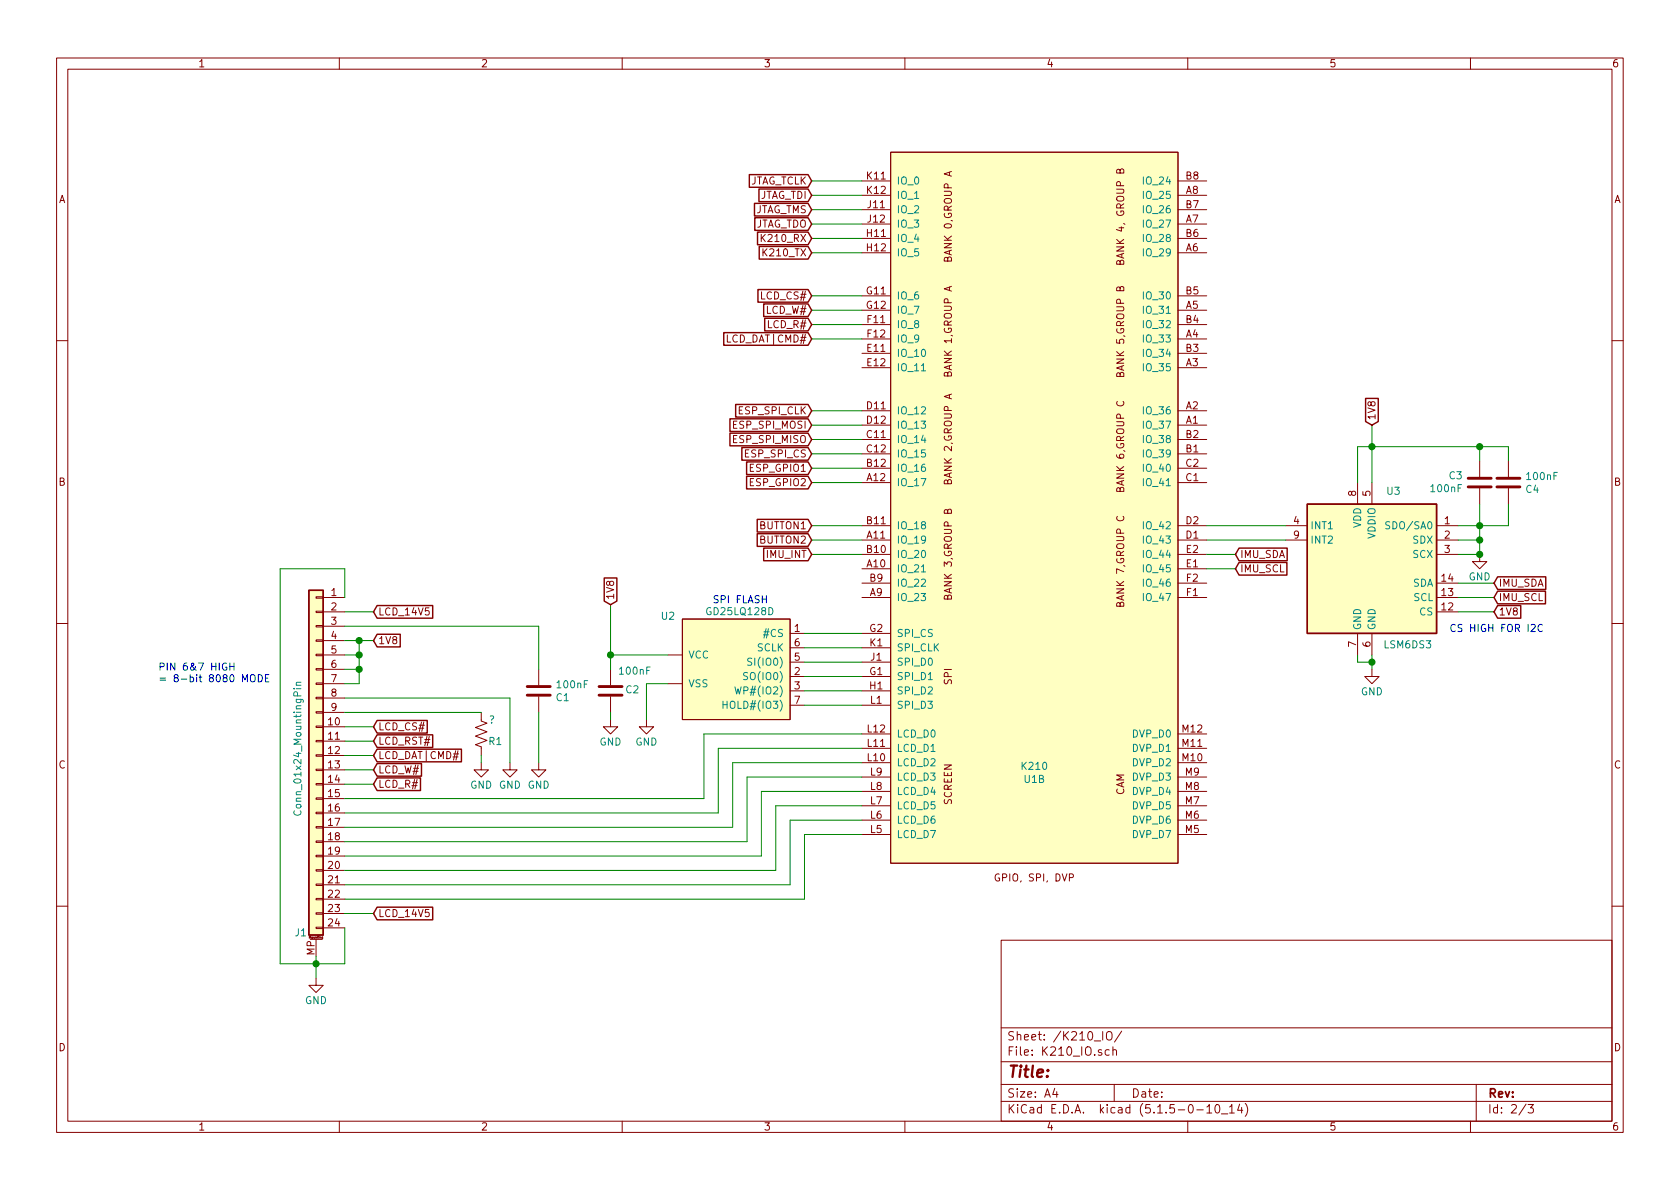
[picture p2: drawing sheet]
EESchema Schematic File Version 4
EELAYER 30 0
EELAYER END
$Descr A4 11693 8268
encoding utf-8
Sheet 2 3
Title ""
Date ""
Rev ""
Comp ""
Comment1 ""
Comment2 ""
Comment3 ""
Comment4 ""
$EndDescr
Connection ~ 4250 4550
Connection ~ 9550 3100
Connection ~ 9550 4600
Connection ~ 10300 3850
Connection ~ 10300 3750
Connection ~ 10300 3100
Connection ~ 10300 3650
Connection ~ 2200 6700
Connection ~ 2500 4450
Connection ~ 2500 4550
Connection ~ 2500 4650
Wire Wire Line
	1950 3950 1950 6700
Wire Wire Line
	1950 6700 2200 6700
Wire Wire Line
	2200 6650 2200 6700
Wire Wire Line
	2200 6700 2200 6800
Wire Wire Line
	2200 6700 2400 6700
Wire Wire Line
	2400 3950 1950 3950
Wire Wire Line
	2400 4150 2400 3950
Wire Wire Line
	2400 4250 2600 4250
Wire Wire Line
	2400 4350 3750 4350
Wire Wire Line
	2400 4450 2500 4450
Wire Wire Line
	2400 4550 2500 4550
Wire Wire Line
	2400 4650 2500 4650
Wire Wire Line
	2400 4750 2500 4750
Wire Wire Line
	2400 4850 3550 4850
Wire Wire Line
	2400 4950 3350 4950
Wire Wire Line
	2400 5050 2600 5050
Wire Wire Line
	2400 5150 2600 5150
Wire Wire Line
	2400 5250 2600 5250
Wire Wire Line
	2400 5350 2600 5350
Wire Wire Line
	2400 5450 2600 5450
Wire Wire Line
	2400 5550 4900 5550
Wire Wire Line
	2400 5750 5100 5750
Wire Wire Line
	2400 5850 5200 5850
Wire Wire Line
	2400 5950 5300 5950
Wire Wire Line
	2400 6150 5500 6150
Wire Wire Line
	2400 6350 2600 6350
Wire Wire Line
	2400 6700 2400 6450
Wire Wire Line
	2500 4450 2500 4550
Wire Wire Line
	2500 4450 2600 4450
Wire Wire Line
	2500 4650 2500 4550
Wire Wire Line
	2500 4750 2500 4650
Wire Wire Line
	3350 5250 3350 5300
Wire Wire Line
	3550 4850 3550 5300
Wire Wire Line
	3750 4350 3750 4650
Wire Wire Line
	3750 4950 3750 5300
Wire Wire Line
	4250 4200 4250 4550
Wire Wire Line
	4250 4550 4250 4650
Wire Wire Line
	4250 4550 4650 4550
Wire Wire Line
	4250 4950 4250 5000
Wire Wire Line
	4500 4750 4500 5000
Wire Wire Line
	4650 4750 4500 4750
Wire Wire Line
	4900 5100 6000 5100
Wire Wire Line
	4900 5550 4900 5100
Wire Wire Line
	5000 5200 5000 5650
Wire Wire Line
	5000 5200 6000 5200
Wire Wire Line
	5000 5650 2400 5650
Wire Wire Line
	5100 5300 6000 5300
Wire Wire Line
	5100 5750 5100 5300
Wire Wire Line
	5200 5400 6000 5400
Wire Wire Line
	5200 5850 5200 5400
Wire Wire Line
	5300 5500 6000 5500
Wire Wire Line
	5300 5950 5300 5500
Wire Wire Line
	5400 5600 5400 6050
Wire Wire Line
	5400 5600 6000 5600
Wire Wire Line
	5400 6050 2400 6050
Wire Wire Line
	5500 5700 6000 5700
Wire Wire Line
	5500 6150 5500 5700
Wire Wire Line
	5600 4400 6000 4400
Wire Wire Line
	5600 4500 6000 4500
Wire Wire Line
	5600 4600 6000 4600
Wire Wire Line
	5600 4700 6000 4700
Wire Wire Line
	5600 4800 6000 4800
Wire Wire Line
	5600 4900 6000 4900
Wire Wire Line
	5600 5800 5600 6250
Wire Wire Line
	5600 6250 2400 6250
Wire Wire Line
	5650 1250 6000 1250
Wire Wire Line
	5650 1350 6000 1350
Wire Wire Line
	5650 1450 6000 1450
Wire Wire Line
	5650 1550 6000 1550
Wire Wire Line
	5650 1650 6000 1650
Wire Wire Line
	5650 1750 6000 1750
Wire Wire Line
	5650 2050 6000 2050
Wire Wire Line
	5650 2150 6000 2150
Wire Wire Line
	5650 2250 6000 2250
Wire Wire Line
	5650 2350 6000 2350
Wire Wire Line
	5650 2850 6000 2850
Wire Wire Line
	5650 2950 6000 2950
Wire Wire Line
	5650 3050 6000 3050
Wire Wire Line
	5650 3150 6000 3150
Wire Wire Line
	5650 3250 6000 3250
Wire Wire Line
	5650 3350 6000 3350
Wire Wire Line
	5650 3650 6000 3650
Wire Wire Line
	5650 3750 6000 3750
Wire Wire Line
	5650 3850 6000 3850
Wire Wire Line
	6000 5800 5600 5800
Wire Wire Line
	8400 3650 8950 3650
Wire Wire Line
	8400 3750 8950 3750
Wire Wire Line
	8400 3850 8600 3850
Wire Wire Line
	8400 3950 8600 3950
Wire Wire Line
	9450 3100 9450 3350
Wire Wire Line
	9450 3100 9550 3100
Wire Wire Line
	9450 4550 9450 4600
Wire Wire Line
	9450 4600 9550 4600
Wire Wire Line
	9550 2950 9550 3100
Wire Wire Line
	9550 3100 9550 3350
Wire Wire Line
	9550 3100 10300 3100
Wire Wire Line
	9550 4550 9550 4600
Wire Wire Line
	9550 4600 9550 4650
Wire Wire Line
	10150 3650 10300 3650
Wire Wire Line
	10150 3750 10300 3750
Wire Wire Line
	10150 3850 10300 3850
Wire Wire Line
	10150 4050 10400 4050
Wire Wire Line
	10150 4150 10400 4150
Wire Wire Line
	10150 4250 10400 4250
Wire Wire Line
	10300 3100 10300 3200
Wire Wire Line
	10300 3100 10500 3100
Wire Wire Line
	10300 3500 10300 3650
Wire Wire Line
	10300 3650 10500 3650
Wire Wire Line
	10300 3750 10300 3650
Wire Wire Line
	10300 3750 10300 3850
Wire Wire Line
	10500 3200 10500 3100
Wire Wire Line
	10500 3500 10500 3650
Text Notes 1100 4750 0    50   ~ 0
PIN 6&7 HIGH\n= 8-bit 8080 MODE
Text Notes 5350 4200 2    50   ~ 0
SPI FLASH
Text Notes 10750 4400 2    50   ~ 0
CS HIGH FOR I2C
Text GLabel 2600 4250 2    50   Input ~ 0
LCD_14V5
Text GLabel 2600 4450 2    50   Input ~ 0
1V8
Text GLabel 2600 5050 2    50   Input ~ 0
LCD_CS#
Text GLabel 2600 5150 2    50   Input ~ 0
LCD_RST#
Text GLabel 2600 5250 2    50   Input ~ 0
LCD_DAT|CMD#
Text GLabel 2600 5350 2    50   Input ~ 0
LCD_W#
Text GLabel 2600 5450 2    50   Input ~ 0
LCD_R#
Text GLabel 2600 6350 2    50   Input ~ 0
LCD_14V5
Text GLabel 4250 4200 1    50   Input ~ 0
1V8
Text GLabel 5650 1250 0    50   Input ~ 0
JTAG_TCLK
Text GLabel 5650 1350 0    50   Input ~ 0
JTAG_TDI
Text GLabel 5650 1450 0    50   Input ~ 0
JTAG_TMS
Text GLabel 5650 1550 0    50   Input ~ 0
JTAG_TDO
Text GLabel 5650 1650 0    50   Input ~ 0
K210_RX
Text GLabel 5650 1750 0    50   Input ~ 0
K210_TX
Text GLabel 5650 2050 0    50   Input ~ 0
LCD_CS#
Text GLabel 5650 2150 0    50   Input ~ 0
LCD_W#
Text GLabel 5650 2250 0    50   Input ~ 0
LCD_R#
Text GLabel 5650 2350 0    50   Input ~ 0
LCD_DAT|CMD#
Text GLabel 5650 2850 0    50   Input ~ 0
ESP_SPI_CLK
Text GLabel 5650 2950 0    50   Input ~ 0
ESP_SPI_MOSI
Text GLabel 5650 3050 0    50   Input ~ 0
ESP_SPI_MISO
Text GLabel 5650 3150 0    50   Input ~ 0
ESP_SPI_CS
Text GLabel 5650 3250 0    50   Input ~ 0
ESP_GPIO1
Text GLabel 5650 3350 0    50   Input ~ 0
ESP_GPIO2
Text GLabel 5650 3650 0    50   Input ~ 0
BUTTON1
Text GLabel 5650 3750 0    50   Input ~ 0
BUTTON2
Text GLabel 5650 3850 0    50   Input ~ 0
IMU_INT
Text GLabel 8600 3850 2    50   Input ~ 0
IMU_SDA
Text GLabel 8600 3950 2    50   Input ~ 0
IMU_SCL
Text GLabel 9550 2950 1    50   Input ~ 0
1V8
Text GLabel 10400 4050 2    50   Input ~ 0
IMU_SDA
Text GLabel 10400 4150 2    50   Input ~ 0
IMU_SCL
Text GLabel 10400 4250 2    50   Input ~ 0
1V8
$Comp
L power:GND #PWR0101
U 1 1
P 2200 6800
F 0 "#PWR0101" H 2200 6550 50  0001 C CNN
F 1 "GND" H 2200 6646 50  0000 C CNN
F 2 "" H 2200 6800 50  0001 C CNN
F 3 "" H 2200 6800 50  0001 C CNN
	1    2200 6800
	1    0    0    -1  
$EndComp
$Comp
L power:GND #PWR0102
U 1 1
P 3350 5300
F 0 "#PWR0102" H 3350 5050 50  0001 C CNN
F 1 "GND" H 3350 5146 50  0000 C CNN
F 2 "" H 3350 5300 50  0001 C CNN
F 3 "" H 3350 5300 50  0001 C CNN
	1    3350 5300
	1    0    0    -1  
$EndComp
$Comp
L power:GND #PWR0103
U 1 1
P 3550 5300
F 0 "#PWR0103" H 3550 5050 50  0001 C CNN
F 1 "GND" H 3550 5146 50  0000 C CNN
F 2 "" H 3550 5300 50  0001 C CNN
F 3 "" H 3550 5300 50  0001 C CNN
	1    3550 5300
	1    0    0    -1  
$EndComp
$Comp
L power:GND #PWR0104
U 1 1
P 3750 5300
F 0 "#PWR0104" H 3750 5050 50  0001 C CNN
F 1 "GND" H 3750 5146 50  0000 C CNN
F 2 "" H 3750 5300 50  0001 C CNN
F 3 "" H 3750 5300 50  0001 C CNN
	1    3750 5300
	1    0    0    -1  
$EndComp
$Comp
L power:GND #PWR0105
U 1 1
P 4250 5000
F 0 "#PWR0105" H 4250 4750 50  0001 C CNN
F 1 "GND" H 4250 4846 50  0000 C CNN
F 2 "" H 4250 5000 50  0001 C CNN
F 3 "" H 4250 5000 50  0001 C CNN
	1    4250 5000
	1    0    0    -1  
$EndComp
$Comp
L power:GND #PWR0106
U 1 1
P 4500 5000
F 0 "#PWR0106" H 4500 4750 50  0001 C CNN
F 1 "GND" H 4500 4846 50  0000 C CNN
F 2 "" H 4500 5000 50  0001 C CNN
F 3 "" H 4500 5000 50  0001 C CNN
	1    4500 5000
	1    0    0    -1  
$EndComp
$Comp
L power:GND #PWR0107
U 1 1
P 9550 4650
F 0 "#PWR0107" H 9550 4400 50  0001 C CNN
F 1 "GND" H 9550 4496 50  0000 C CNN
F 2 "" H 9550 4650 50  0001 C CNN
F 3 "" H 9550 4650 50  0001 C CNN
	1    9550 4650
	1    0    0    -1  
$EndComp
$Comp
L power:GND #PWR0108
U 1 1
P 10300 3850
F 0 "#PWR0108" H 10300 3600 50  0001 C CNN
F 1 "GND" H 10300 3696 50  0000 C CNN
F 2 "" H 10300 3850 50  0001 C CNN
F 3 "" H 10300 3850 50  0001 C CNN
	1    10300 3850
	1    0    0    -1  
$EndComp
$Comp
L Device:R_US R1
U 1 1
P 3350 5100
F 0 "R1" H 3500 5050 50  0000 R CNN
F 1 "?" H 3450 5200 50  0000 R CNN
F 2 "" V 3390 5090 50  0001 C CNN
F 3 "~" H 3350 5100 50  0001 C CNN
	1    3350 5100
	1    0    0    -1  
$EndComp
$Comp
L Device:C C1
U 1 1
P 3750 4800
F 0 "C1" H 3865 4755 50  0000 L CNN
F 1 "100nF" H 3865 4845 50  0000 L CNN
F 2 "" H 3788 4650 50  0001 C CNN
F 3 "~" H 3750 4800 50  0001 C CNN
	1    3750 4800
	1    0    0    -1  
$EndComp
$Comp
L Device:C C2
U 1 1
P 4250 4800
F 0 "C2" H 4350 4810 50  0000 L CNN
F 1 "100nF" H 4300 4940 50  0000 L CNN
F 2 "" H 4288 4650 50  0001 C CNN
F 3 "~" H 4250 4800 50  0001 C CNN
	1    4250 4800
	1    0    0    -1  
$EndComp
$Comp
L Device:C C3
U 1 1
P 10300 3350
F 0 "C3" H 10415 3305 50  0000 L CNN
F 1 "100nF" H 10415 3395 50  0000 L CNN
F 2 "" H 10338 3200 50  0001 C CNN
F 3 "~" H 10300 3350 50  0001 C CNN
	1    10300 3350
	-1   0    0    1   
$EndComp
$Comp
L Device:C C4
U 1 1
P 10500 3350
F 0 "C4" H 10615 3305 50  0000 L CNN
F 1 "100nF" H 10615 3395 50  0000 L CNN
F 2 "" H 10538 3200 50  0001 C CNN
F 3 "~" H 10500 3350 50  0001 C CNN
	1    10500 3350
	1    0    0    -1  
$EndComp
$Comp
L Memory_Flash:GD25LQ128D U2
U 1 1
P 5150 4650
F 0 "U2" H 4650 5022 50  0000 C CNN
F 1 "GD25LQ128D" H 5150 5054 50  0000 C CNN
F 2 "" H 5200 4750 50  0001 C CNN
F 3 "http://www.gigadevice.com/datasheet/gd25lq128d/" H 5150 4150 50  0001 C CNN
	1    5150 4650
	1    0    0    -1  
$EndComp
$Comp
L Connector_Generic_MountingPin:Conn_01x24_MountingPin J1
U 1 1
P 2200 5250
F 0 "J1" H 2306 4018 50  0000 C CNN
F 1 "Conn_01x24_MountingPin" V 2324 5298 50  0000 C CNN
F 2 "" H 2200 5250 50  0001 C CNN
F 3 "~" H 2200 5250 50  0001 C CNN
	1    2200 5250
	-1   0    0    -1  
$EndComp
$Comp
L Sensor_Motion:LSM6DS3 U3
U 1 1
P 9550 3950
F 0 "U3" H 9400 4492 50  0000 C CNN
F 1 "LSM6DS3" H 9300 3423 50  0000 C CNN
F 2 "Package_LGA:LGA-14_3x2.5mm_P0.5mm_LayoutBorder3x4y" H 9150 3250 50  0001 L CNN
F 3 "www.st.com/resource/en/datasheet/lsm6ds3.pdf" H 9650 3300 50  0001 C CNN
	1    9550 3950
	-1   0    0    -1  
$EndComp
$Comp
L Kendryte:K210 U1
U 2 1
P 7200 3150
F 0 "U1" H 7200 886 50  0000 C CNN
F 1 "K210" H 7200 977 50  0000 C CNN
F 2 "" H 7900 5050 50  0001 C CNN
F 3 "https://s3.cn-north-1.amazonaws.com.cn/dl.kendryte.com/documents/kendryte_datasheet_20181011163248_en.pdf" H 7900 5050 50  0001 C CNN
	2    7200 3150
	1    0    0    -1  
$EndComp
$EndSCHEMATC
